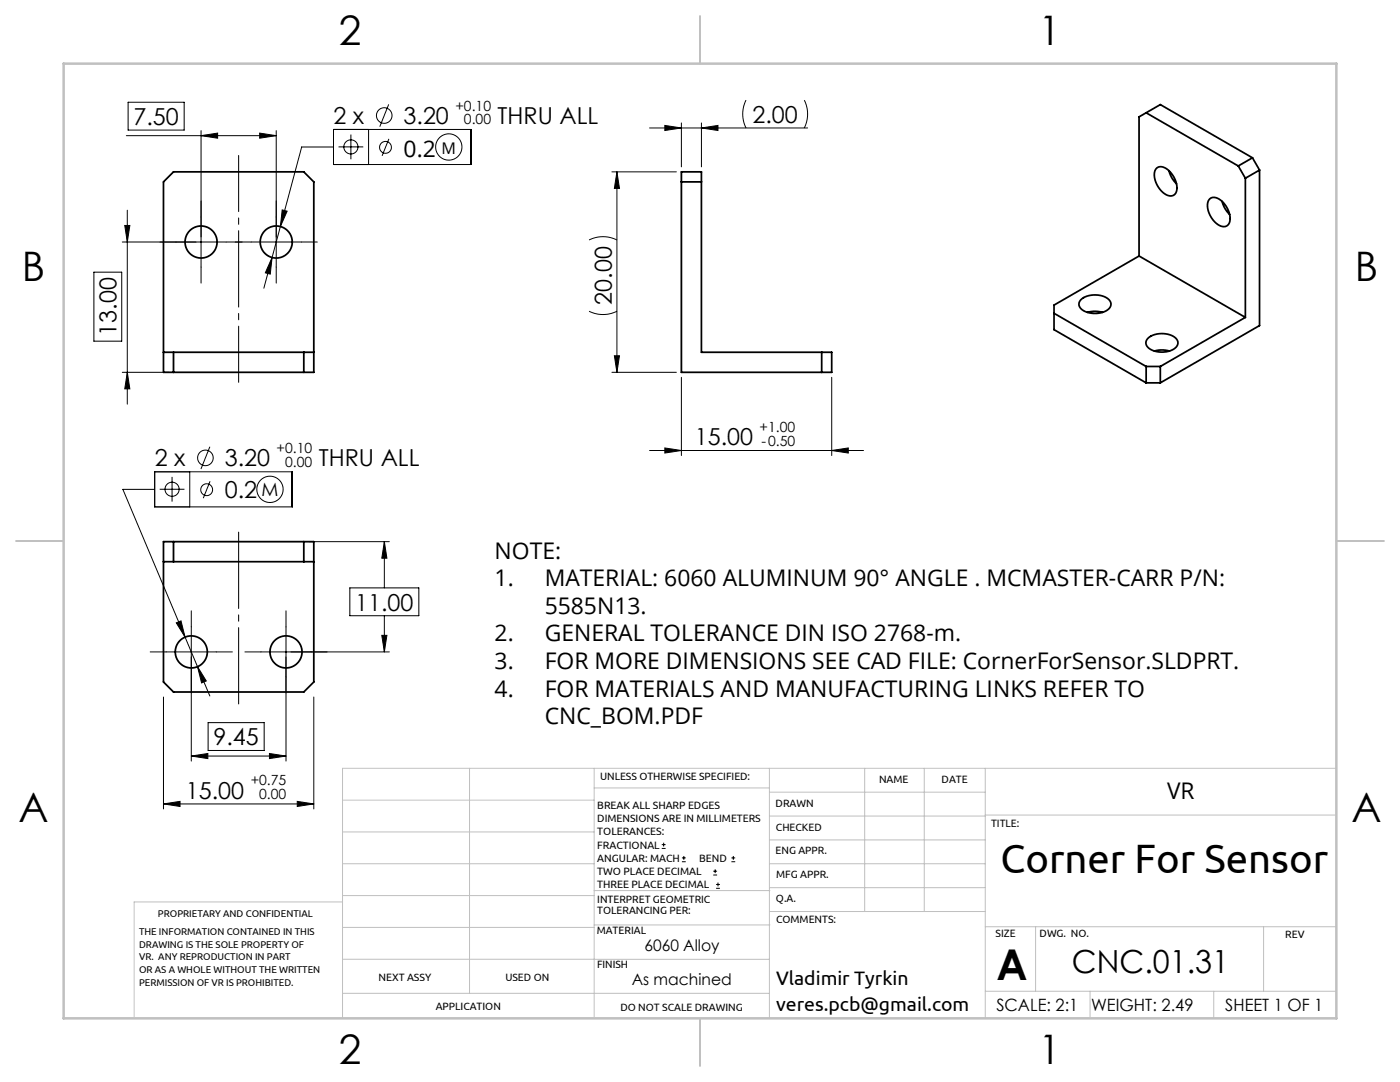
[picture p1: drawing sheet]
<svg xmlns="http://www.w3.org/2000/svg" width="279mm" height="216mm" viewBox="0 0 279 216" stroke-linecap="round" stroke-linejoin="round" font-family="sans-serif">
<g fill="none" stroke="#000" stroke-width=".2">
<path d="M148.9 20a6.2 6.2 0 0 0 0 5.5M160.5 20a6.2 6.2 0 0 1 0 5.5M25.2 27.1h29.9M25.6 20.4h11.2v5.6h-11.2zM40.1 27.1l3.3-.5v1zM40.1 26.1v27.2M51.8 26.6l3.3 .5-3.3 .5zM55.1 26.1v27.2M66.6 29.3h-6.4l-4.2 15.9M66.6 25.8h27.4v7h-27.4zM67.6 29.3h4.9M70 26.8v5"/>
<path d="M73.6 25.8v7M77.6 20.8l-1.8 4.5M77.6 27.7l-1.3 3.4M122.1 34.3h12.9M123.1 34.3v40M123.1 34.3l.5 3.3h-1zM129.6 25.5h31.6M132.7 25l3.3 .5-3.3 .5zM136 24.5v8.8M140 25.5l3.3-.5v1zM140 24.5v8.8M18.7 54.3h5.6v13.8h-5.6z"/>
<path d="M24.9 45h1l-.5 3.3zM25.4 41.9v38.7M45.1 48.3h-20.7M50.1 48.3h10M54.3 51.4l-.4 3.3-.9-.3zM56 45.2l-3.3 12.3M56.3 41.9l1 .2-1.3 3.1zM117.6 47.9a6.2 6.2 0 0 1 5.5 0M24.4 74.3h9.2M25.4 74.3l.5 3.3h-1zM117.6 62.1a6.2 6.2 0 0 0 5.5 0M122.1 74.3h12.9"/>
<path d="M122.6 71h1l-.5 3.3zM136 75.3v15.6M166 75.3v15.6M30.9 97.6h-6.4l17.4 41.3M30.9 94.1h27.4v7h-27.4zM31.9 97.6h4.9M34.3 95.2v4.9M37.9 94.1v7M41.9 89.1l-1.8 4.5M41.9 96l-1.3 3.4M129.6 89.9h42.7M132.7 89.4l3.3 .5-3.3 .5z"/>
<path d="M166 89.9l3.3-.5v1zM61.6 108.1h16.1M69.8 117.3h13.8v5.6h-13.8zM76.7 108.1l.5 3.3h-1zM76.7 108.1v9.2M32.6 139.1v22.3M33.2 130.1h10M35.2 124.3l.9-.4 .8 3.2zM38.2 125.1v26.8M39.4 133l1.8 2.9-1 .4zM52.1 130.1h25.6M57.1 125.1v26.8"/>
<path d="M62.6 139.1v22.3M76.2 126.8h1l-.5 3.3zM76.7 122.9v7.2M38.2 150.9l3.3-.5v1zM38.2 150.9h18.9M41.5 144.2h11.2v5.5h-11.2zM53.8 150.4l3.3 .5-3.3 .5zM59.3 159.9l3.3 .5-3.3 .5zM32.6 160.4l3.3-.5v1zM32.6 160.4h30M132.1 169.3h.7M132.1 168.5h.7"/>
<path d="M132.4 168.2v.7M136.1 171.9h.8M136.1 171.2h.8M136.5 170.8v.8M142.3 174.6h.8M142.3 173.8h.8M142.7 173.5v.7M142.9 177.3h.8M142.9 176.5h.8M143.3 176.1v.8M146 171.9h.7M146 171.2h.7"/>
<path d="M146.3 170.8v.8"/>
<circle cx="70" cy="29.3" r="1.41"/>
<circle cx="76.7" cy="23.1" r="1.56"/>
<circle cx="76.9" cy="29.4" r="1.18"/>
<circle cx="89.6" cy="29.3" r="2.62"/>
<circle cx="34.3" cy="97.6" r="1.41"/>
<circle cx="41" cy="91.4" r="1.56"/>
<circle cx="41.2" cy="97.7" r="1.18"/>
<circle cx="53.9" cy="97.6" r="2.63"/>
</g>
<path d="M47.6 76.3v-45.3" fill="none" stroke="#000" stroke-width=".2" stroke-dasharray="15.2 1.3 1.3 1.3" stroke-dashoffset="4"/>
<g fill="none" stroke="#000" stroke-width=".2" stroke-dasharray="15.2 1.3 1.3 1.3">
<path d="M35.1 48.3h-3.2M40.1 43.3v-3.2M40.1 53.3v3.2M45.1 48.3h3.2M50.1 48.3h-3.2M55.1 43.3v-3.2M55.1 53.3v3.2M60.1 48.3h3.2M33.2 130.1h-3.2M38.2 135.1v3.2M38.2 125.1v-3.2M43.2 130.1h3.2"/>
<path d="M52.1 130.1h-3.2M57.1 135.1v3.2M57.1 125.1v-3.2M62.1 130.1h3.2"/>
</g>
<path d="M47.6 140.6v-34.5" fill="none" stroke="#000" stroke-width=".2" stroke-dasharray="15.2 1.3 1.3 1.3" stroke-dashoffset="-.1"/>
<g fill="none" stroke="#c0c0c0" stroke-width=".2">
<path d="M68.4 159.7h50.2M93.7 153.3v44.9M118.6 153.3v49.9M118.6 157.2h34.9M153.5 153.3v49.9M153.5 158.1h43.1M172.6 153.3v28.6M184.5 153.3v28.6M196.6 153.3v49.9M266.7 153.3h-198.3v49.9M68.4 178.7h50.2M68.4 172.4h50.2"/>
<path d="M68.4 166h50.2M68.4 180h-41.6v23.2M118.6 177.7h35.1M153.5 167.6h43.1M153.5 162.8h43.1M153.5 172.4h43.1M153.5 177.1h43.1M196.6 162.6h70.1M68.4 198.2h85.1M68.4 185.1h50.2M68.4 191.4h50.2M118.6 191.4h34.9"/>
<path d="M118.6 184.6h35.1M153.7 181.9h42.9M196.6 197.8h70.1M196.6 184.9h70.1M206.7 184.9v12.9M217.5 197.8v5.4M242.2 197.8v5.4M252.2 184.9v12.9"/>
</g>
<path d="M139.7 3.2v9.5M3.2 107.9h9.5M266.7 107.9h9.5M139.7 203.2v9.5" fill="none" stroke="#c0c0c0" stroke-width=".25"/>
<path d="M12.7 12.7h254v190.5h-254z" fill="none" stroke="#c0c0c0" stroke-width=".5"/>
<g fill="#000">
<path d="M40.1 27.1l3.3-.5v1zM51.8 26.6l3.3 .5-3.3 .5z"/>
<path d="M132.7 25l3.3 .5-3.3 .5zM140 25.5l3.3-.5v1zM76.2 126.8h1l-.5 3.3zM76.7 108.1l.5 3.3h-1z"/>
<path d="M24.9 45h1l-.5 3.3zM25.4 74.3l.5 3.3h-1z"/>
<path d="M54.3 51.4l-1.3 3 .9 .3zM56.3 41.9l-.3 3.3 1.3-3.1zM39.4 133l.8 3.3 1-.4zM35.2 124.3l1.7 2.8-.8-3.2z"/>
<path d="M122.6 71h1l-.5 3.3zM123.1 34.3l.5 3.3h-1z"/>
<path d="M166 89.9l3.3-.5v1zM132.7 89.4l3.3 .5-3.3 .5zM59.3 159.9l3.3 .5-3.3 .5zM32.6 160.4l3.3-.5v1z"/>
<path d="M53.8 150.4l3.3 .5-3.3 .5zM38.2 150.9l3.3-.5v1z"/>
</g>
<g fill="none" stroke="#000" stroke-width=".35">
<path d="M32.6 36.3l2-2h26l2 2v38h-30zM136 34.3h4v36h26v4h-30zM136 36.3h4M228.7 22.5l-1.4 .8v27.8M228.7 22.5l18.4 10.6M228.7 22.5l2.9-1.6 18.4 10.6M230.9 33.5a2.09 2.09 0 0 1 2.7 .9 3.9 3.9 0 0 1 .9 4.3 1.79 1.79 0 0 1-2.6-.5 4 4 0 0 1-1.2-4.5zM233.3 34.1a5.3 5.3 0 0 0 1.5 2.6M241.5 39.7a2.09 2.09 0 0 1 2.7 .8 3.9 3.9 0 0 1 1 4.3 1.79 1.79 0 0 1-2.7-.5 4 4 0 0 1-1.2-4.5zM247.1 33.1l1.4 2.5M248.5 35.6v27.7M250 31.5l-2.9 1.6"/>
<path d="M250 31.5l1.4 2.4M251.4 33.9l-2.9 1.7M251.4 33.9v31.1l-19.8 11.4M215.8 59.7a4.4 4.4 0 0 1 5.7 .4 1.57 1.57 0 0 1-1.3 2.2 4.3 4.3 0 0 1-4.7-1 1.21 1.21 0 0 1 .3-1.6zM227.3 51.1l21.2 12.2M227.3 51.1l-16.9 9.8v4.9l18.3 10.6M243.9 40.2a5.3 5.3 0 0 0 1.5 2.6M32.6 70.3h30M34.6 70.3v4M60.6 70.3v4M164 70.3v4M210.4 62.5l18.3 10.6"/>
<path d="M217 62.3a5.3 5.3 0 0 1 3 0M228.7 73.1v3.3M228.7 73.1h2.9M228.7 76.4h2.9M229.2 67.4a4.4 4.4 0 0 1 5.7 .4 1.57 1.57 0 0 1-1.3 2.2 4.3 4.3 0 0 1-4.7-1 1.21 1.21 0 0 1 .3-1.6zM230.4 70a5.3 5.3 0 0 1 3 0M231.6 73.1v3.3M248.5 63.3l-16.9 9.8M32.6 108.1h30v28l-2 2h-26l-2-2zM32.6 112.1h30M34.6 108.1v4M60.6 108.1v4"/>
<circle cx="40.1" cy="48.3" r="3.2"/>
<circle cx="55.1" cy="48.3" r="3.2"/>
<circle cx="38.2" cy="130.1" r="3.2"/>
<circle cx="57.1" cy="130.1" r="3.2"/>
</g>
<text font-size="8.5" x="198.9" y="195.5">A</text>
<text font-size="8.2" x="199.7" y="174.2">Corner For Sensor</text>
<g font-size="8.1">
<text x="67.6" y="8.9">2</text>
<text x="207.3" y="8.9">1</text>
<text x="4.4" y="56.1">B</text>
<text x="270.4" y="56.1">B</text>
<text x="3.7" y="164.1">A</text>
<text x="269.7" y="164.1">A</text>
<text x="67.6" y="212.4">2</text>
<text x="207.3" y="212.4">1</text>
</g>
<text font-size="6.3" x="213.9" y="194.1">CNC.01.31</text>
<g font-size="4.7">
<text x="26.6" y="24.9">7.50</text>
<text x="66.6" y="24.8">2 x</text>
<text x="80.5" y="24.8">3.20</text>
<text x="99.3" y="24.8">THRU ALL</text>
<text x="150.2" y="24.5">2.00</text>
<text x="122.1" y="60.8" transform="rotate(-90 122.1 60.8)">20.00</text>
<text x="23.3" y="67" transform="rotate(-90 23.3 67)">13.00</text>
<text x="138.7" y="88.9">15.00</text>
<text x="30.9" y="93.1">2 x</text>
<text x="44.9" y="93.1">3.20</text>
<text x="63.6" y="93.1">THRU ALL</text>
<text x="44.9" y="99.4">0.2</text>
<text x="70.9" y="121.8">11.00</text>
<text x="42.6" y="148.7">9.45</text>
<text x="37.1" y="159.4">15.00</text>
</g>
<g font-size="4.6">
<text x="80.6" y="31.4">0.2</text>
<text x="98.7" y="111.5">NOTE:</text>
<text x="98.7" y="117">1.</text>
<text x="108.7" y="117">MATERIAL: 6060 ALUMINUM 90° ANGLE . MCMASTER-CARR P/N:</text>
<text x="108.7" y="122.5">5585N13.</text>
<text x="98.7" y="128">2.</text>
<text x="108.7" y="128">GENERAL TOLERANCE DIN ISO 2768-m.</text>
<text x="98.7" y="133.5">3.</text>
<text x="108.7" y="133.5">FOR MORE DIMENSIONS SEE CAD FILE: CornerForSensor.SLDPRT.</text>
<text x="98.7" y="139">4.</text>
<text x="108.7" y="139">FOR MATERIALS AND MANUFACTURING LINKS REFER TO</text>
<text x="108.7" y="144.5">CNC_BOM.PDF</text>
<text x="232.9" y="159.4">VR</text>
</g>
<g font-size="3.9">
<text x="154.9" y="196.6">Vladimir Tyrkin</text>
<text x="154.9" y="201.6">veres.pcb@gmail.com</text>
</g>
<text font-size="3.7" x="52.2" y="98.9">M</text>
<g font-size="3.4">
<text x="198.8" y="201.7">SCALE: 2:1</text>
<text x="217.7" y="201.8">WEIGHT: 2.49</text>
<text x="244.5" y="201.7">SHEET 1 OF 1</text>
</g>
<g font-size="3.2">
<text x="88.1" y="30.7">M</text>
<text x="128.6" y="189.8">6060 Alloy</text>
<text x="126.1" y="196.6">As machined</text>
</g>
<g font-size="2.8">
<text x="90.9" y="22.1">+0.10</text>
<text x="92.6" y="24.8">0.00</text>
<text x="151.6" y="86.2">+1.00</text>
<text x="152" y="88.9">-0.50</text>
<text x="55.2" y="90.4">+0.10</text>
<text x="56.9" y="93.1">0.00</text>
<text x="50" y="156.7">+0.75</text>
<text x="51.7" y="159.5">0.00</text>
</g>
<g font-size="2.1">
<text x="119.8" y="155.6">UNLESS OTHERWISE SPECIFIED:</text>
<text x="119.2" y="161.4">BREAK ALL SHARP EDGES</text>
<text x="154.8" y="161">DRAWN</text>
<text x="175.4" y="156.2">NAME</text>
<text x="187.9" y="156.2">DATE</text>
<text x="119.2" y="164">DIMENSIONS ARE IN MILLIMETERS</text>
<text x="119.2" y="166.7">TOLERANCES:</text>
<text x="154.9" y="165.8">CHECKED</text>
<text x="197.8" y="165">TITLE:</text>
<text x="119.2" y="169.3">FRACTIONAL</text>
<text x="119.2" y="172">ANGULAR: MACH</text>
<text x="139.5" y="172">BEND</text>
<text x="154.8" y="170.5">ENG APPR.</text>
<text x="119.2" y="174.6">TWO PLACE DECIMAL</text>
<text x="119.2" y="177.3">THREE PLACE DECIMAL</text>
<text x="154.9" y="180">Q.A.</text>
<text x="154.9" y="175.2">MFG APPR.</text>
<text x="119.2" y="180.2">INTERPRET GEOMETRIC</text>
<text x="119.2" y="182.3">TOLERANCING PER:</text>
<text x="154.9" y="184.2">COMMENTS:</text>
<text x="119.1" y="186.3">MATERIAL</text>
<text x="198.7" y="187">SIZE</text>
<text x="207.5" y="187">DWG. NO.</text>
<text x="256.5" y="187.1">REV</text>
<text x="75.5" y="195.8">NEXT ASSY</text>
<text x="100.9" y="195.7">USED ON</text>
<text x="119.1" y="193.1">FINISH</text>
<text x="86.9" y="201.6">APPLICATION</text>
<text x="123.8" y="201.6">DO NOT SCALE DRAWING</text>
</g>
<g font-size="2">
<text x="31.5" y="183">PROPRIETARY AND CONFIDENTIAL</text>
<text x="27.8" y="186.6">THE INFORMATION CONTAINED IN THIS</text>
<text x="27.8" y="189.1">DRAWING IS THE SOLE PROPERTY OF</text>
<text x="27.8" y="191.6">VR. ANY REPRODUCTION IN PART</text>
<text x="27.8" y="194.2">OR AS A WHOLE WITHOUT THE WRITTEN</text>
<text x="27.8" y="196.7">PERMISSION OF VR IS PROHIBITED.</text>
</g>
</svg>
